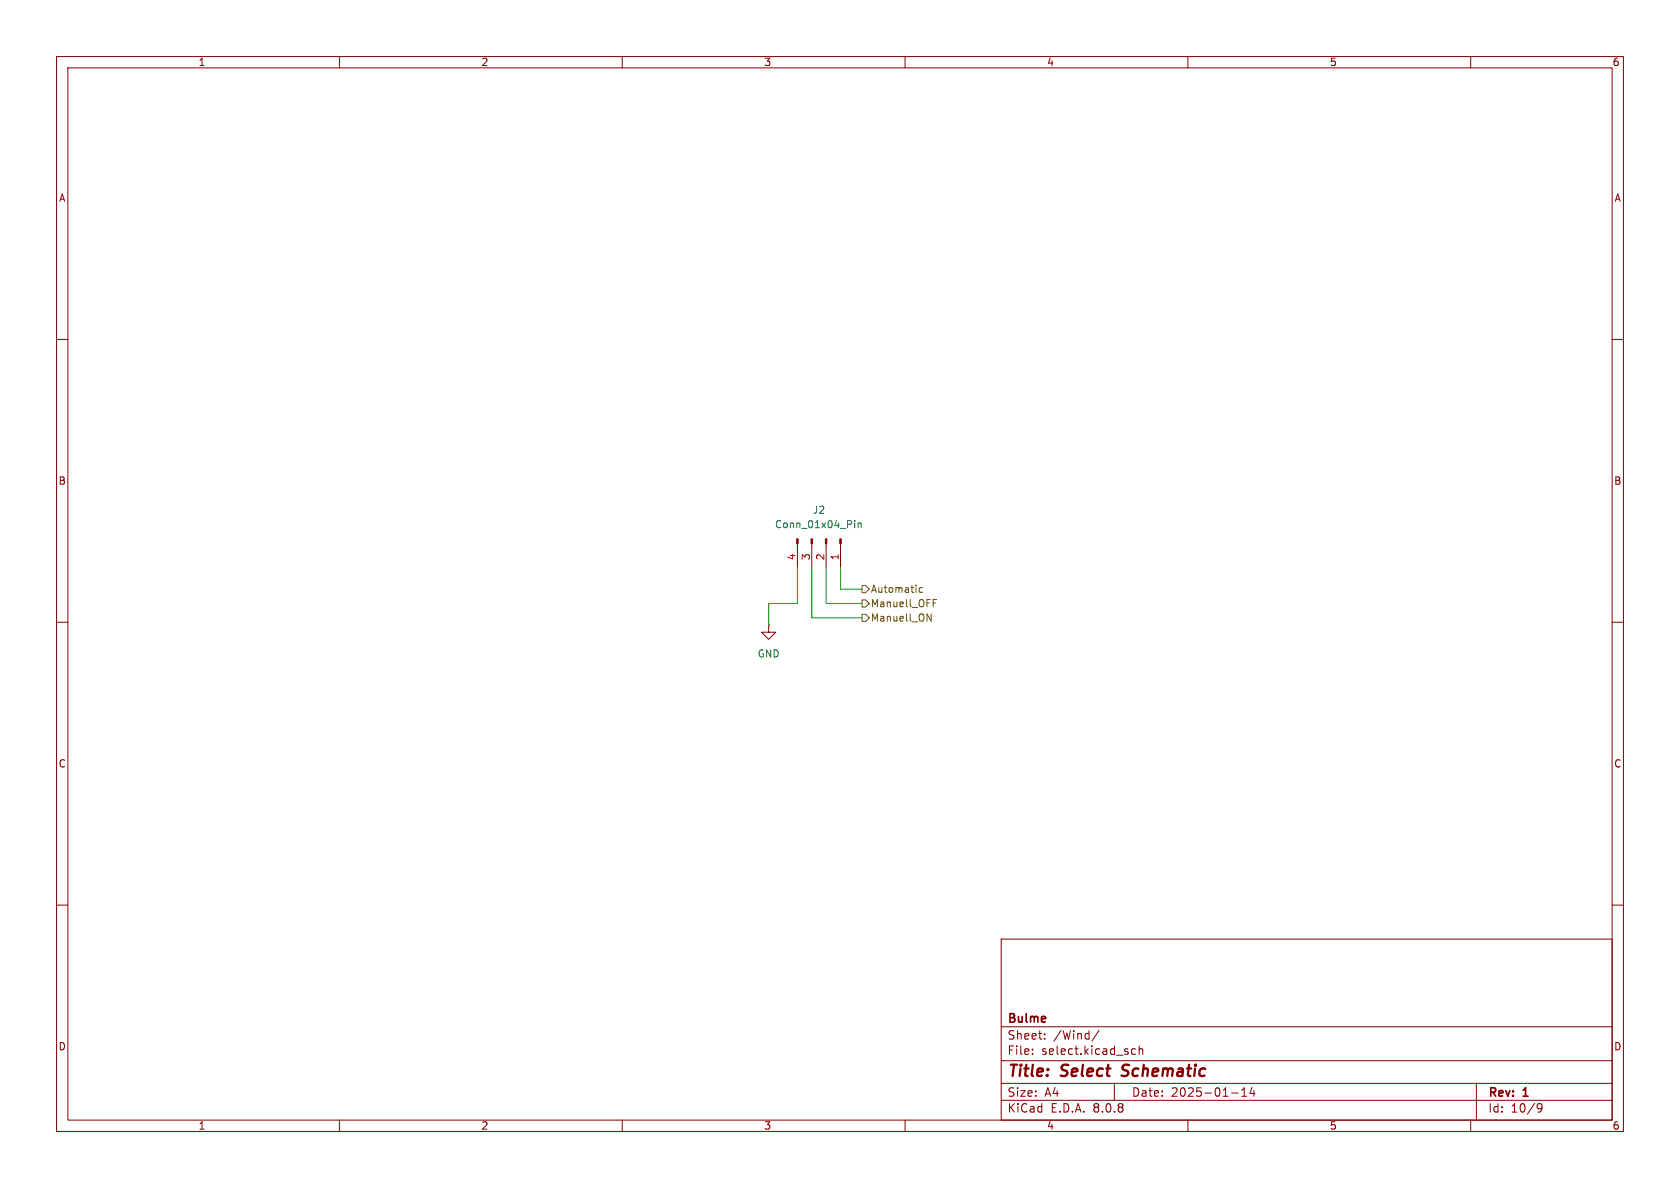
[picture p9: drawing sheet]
<svg xmlns="http://www.w3.org/2000/svg" width="297mm" height="210mm" viewBox="0 0 297 210" stroke-linecap="round" stroke-linejoin="round" font-family="sans-serif">
<g fill="none" stroke="#840000" stroke-width=".18">
<path d="M10 10h277v190h-277zM12 12h273v186h-273zM60 10v2M110 10v2M160 10v2M210 10v2M260 10v2M10 60h2M285 60h2M141 96.1v4.2M143.5 96.1v4.2M146 96.1v4.2"/>
<path d="M148.6 96.1v4.2M10 110h2M135.9 110.5v1.3h1.3l-1.3 1.2-1.3-1.2h1.3M135.9 110.5h.1M285 110h2M10 160h2M177 166h108v32h-108zM285 160h2M60 198v2M110 198v2M160 198v2M177 194.5h108"/>
<path d="M177 191.5h108M177 187.5h108M177 181.5h108M182.5 186.3v.1M182.5 185.5v.1M184.7 183.6v.1M184.7 182.8v.1M194.3 182.1l-1.3 2M197 191.5v3M200.7 185.5l-.4-.1-.3 .3v.4l.2 .2h.5M201.4 185.5l.2-.1 .4 .1v.9M201.4 184.9v1.5"/>
<path d="M210 198v2M217.7 193.2h1.2M219.5 193.8h.9M219.5 192.7l.5-.4v1.5M221.3 192.2l-.3 1.1h.9M221.7 192.8v1M260 198v2M261 191.5v6.5M271.7 195.4l.3-.3 .5 .1a.99 .99 0 0 1-.3 1.4h-.3M271.7 195.7l.3 .3h.3l.3-.3"/>
</g>
<path d="M198.3 190.1l.2 .1M198.6 188.4l-.1 .2v.4" fill="none" stroke="#840000" stroke-width=".4"/>
<g fill="#840000" stroke="#840000" stroke-width=".18">
<path d="M140.8 95.3h.3v.8h-.3z"/>
<path d="M143.4 95.3h.2v.8h-.2z"/>
<path d="M145.9 95.3h.3v.8h-.3z"/>
<path d="M148.5 95.3h.2v.8h-.2z"/>
</g>
<path d="M151.1 92v.1M151.1 92.4v.9M151.7 92.4v.9M151.7 92.6l.2-.2 .3 .1v.8" fill="none" stroke="#006464" stroke-width=".18"/>
<path d="M152.4 108.6h.6l.7 .6-.7 .7h-.6zM152.4 103.5h.6l.7 .6-.7 .7h-.6zM152.4 106h.6l.7 .7-.7 .6h-.6zM163.1 103.9h-.4l-.2 .2 .1 .6h.5M163.9 108.5l.7 1.3v-1.3M165 106.6h.4M165 106h.6" fill="none" stroke="#725600" stroke-width=".18"/>
<path d="M141 100.3v6.4h-5.1v3.8M143.5 100.3v8.9h8.9M146 100.3v6.4h6.4M148.6 100.3v3.8h3.8" fill="none" stroke="#009600" stroke-width=".18"/>
<g font-size="2.8" fill="#840000">
<text x="178" y="190.9">Title:</text>
<text x="187.7" y="190.9">Select</text>
<text x="199.2" y="190.9">Schematic</text>
</g>
<g font-size="2.1" fill="#840000">
<text x="178" y="184">Sheet:</text>
<text x="178" y="181.2">Bulme</text>
<text x="186.2" y="184">/Wind/</text>
<text x="178" y="186.7">File:</text>
<text x="184.1" y="186.7">select.kicad_sch</text>
<text x="178" y="196.9">KiCad</text>
<text x="178" y="194.1">Size:</text>
<text x="184.7" y="194.1">A4</text>
<text x="185.7" y="196.9">E.D.A.</text>
<text x="193.3" y="196.9">8.0.8</text>
<text x="200" y="194.1">Date:</text>
<text x="207" y="194.1">2025-01-14</text>
<text x="263" y="194.3">Rev:</text>
<text x="263" y="196.9">Id:</text>
<text x="267.1" y="196.9">10/9</text>
<text x="269.4" y="194.3">1</text>
</g>
<g font-size="1.8" fill="#840000">
<text x="35" y="11.9">1</text>
<text x="85" y="11.9">2</text>
<text x="135" y="11.9">3</text>
<text x="185" y="11.9">4</text>
<text x="235" y="11.9">5</text>
<text x="285" y="11.9">6</text>
<text x="10.3" y="35.9">A</text>
<text x="285.3" y="35.9">A</text>
<text x="10.3" y="85.9">B</text>
<text x="285.3" y="85.9">B</text>
<text x="10.3" y="135.9">C</text>
<text x="285.3" y="135.9">C</text>
<text x="10.3" y="185.9">D</text>
<text x="285.3" y="185.9">D</text>
<text x="35" y="199.9">1</text>
<text x="85" y="199.9">2</text>
<text x="135" y="199.9">3</text>
<text x="185" y="199.9">4</text>
<text x="235" y="199.9">5</text>
<text x="285" y="199.9">6</text>
</g>
<g font-size="1.8" fill="#006464">
<text x="136.9" y="93.6">Conn_01x04_Pin</text>
<text x="143.6" y="91">J2</text>
<text x="133.9" y="116.4">GND</text>
</g>
<g font-size="1.8" fill="#a90000">
<text x="140.7" y="99.1" transform="rotate(-90 140.7 99.1)">4</text>
<text x="143.3" y="99.1" transform="rotate(-90 143.3 99.1)">3</text>
<text x="145.8" y="99.1" transform="rotate(-90 145.8 99.1)">2</text>
<text x="148.3" y="99.1" transform="rotate(-90 148.3 99.1)">1</text>
</g>
<g font-size="1.8" fill="#725600">
<text x="153.9" y="105">Automatic</text>
<text x="153.9" y="107.5">Manuell_OFF</text>
<text x="153.9" y="110.1">Manuell_ON</text>
</g>
</svg>
